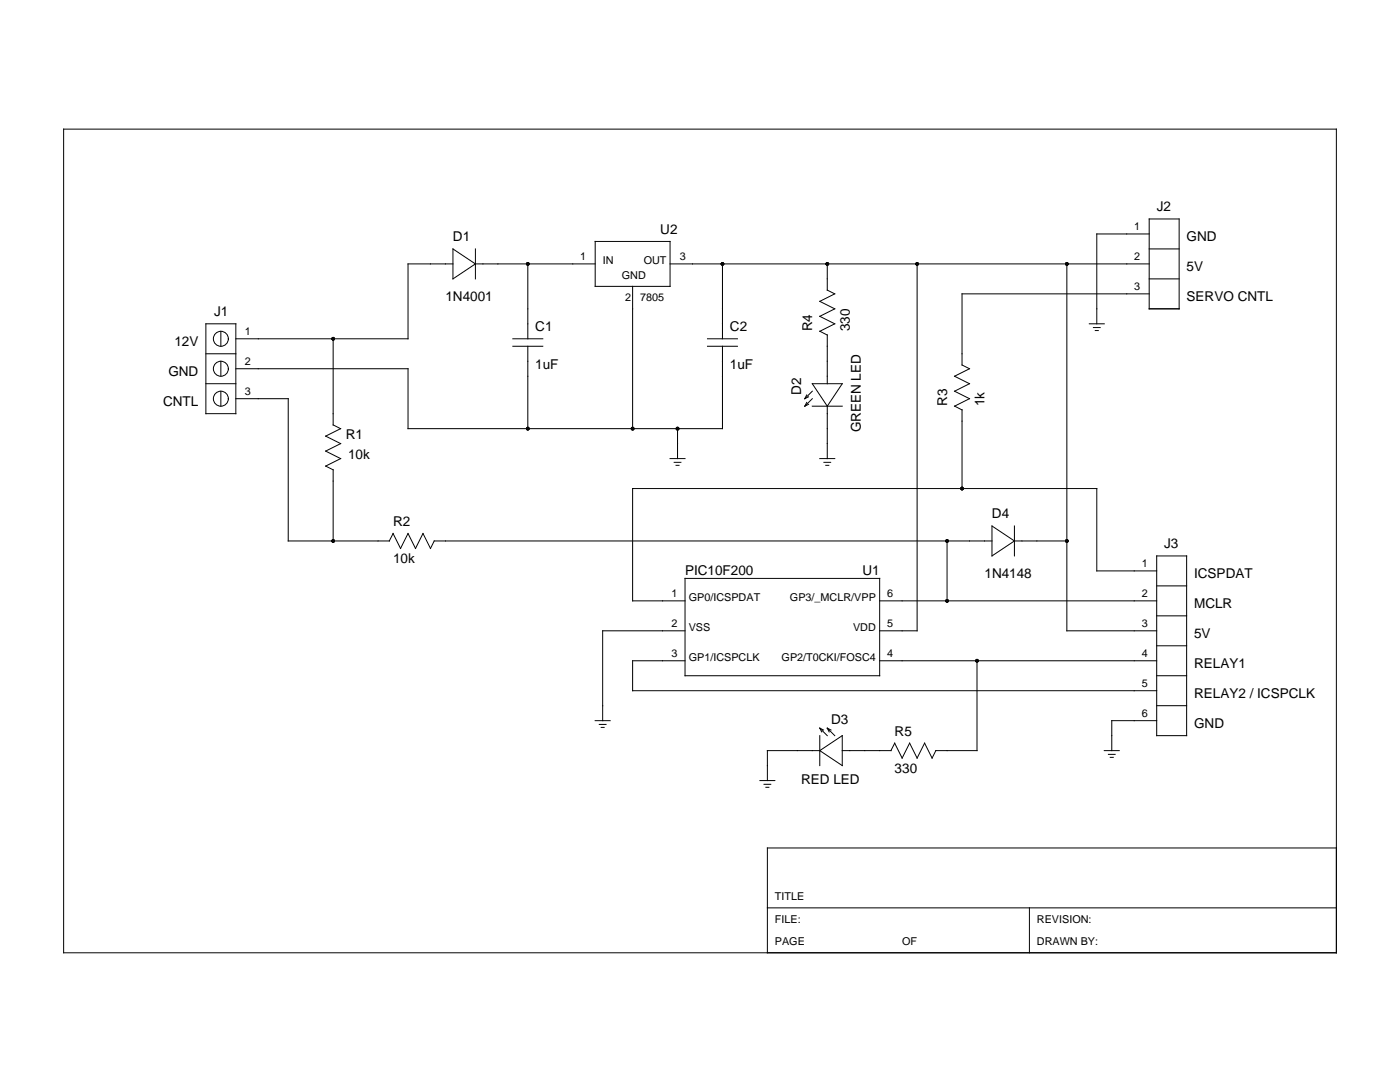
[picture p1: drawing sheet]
<svg xmlns="http://www.w3.org/2000/svg" width="279mm" height="216mm" viewBox="0 0 279 216" stroke-linecap="round" stroke-linejoin="round" font-family="sans-serif">
<g fill="none" stroke="#000" stroke-width=".2">
<path d="M12.7 25.8h254v164.3h-254zM90.4 52.7h-9v14.9h-34.3M90.4 49.7l4.5 3-4.5 2.9zM94.9 52.7h23.9M94.9 49.7v5.9M105.3 52.7v14.9M118.8 48.2h14.9v8.9h-14.9zM126.3 57.1v28.4M133.7 52.7h95.6M144.2 52.7v14.9M165.1 52.7v5.2l1.5 .7-3 1.5 3 1.5-3 1.5 3 1.5-3 1.5 1.5 .8M183 52.7v73.2h-7.4"/>
<path d="M212.9 52.7v73.2h17.9M229.3 46.7h-10.4v17.9M229.3 58.6h-37.3v14.2l1.5 .8-3 1.5 3 1.5-3 1.5 3 1.5-3 1.4 1.5 .8v15.7M229.3 43.7h6v17.9h-6zM229.3 49.7h6M229.3 55.6h6M41.1 64.6h6v17.9h-6zM41.1 70.6h6M41.1 76.6h6M44.1 66.1v3M44.1 72.1v3M44.1 78.1v2.9"/>
<path d="M47.1 79.6h10.4v28.3h20.2M66.5 67.6v17.2M102.3 67.6h6M102.3 69.1h6M105.3 69.1v16.4M141.2 67.6h6M141.2 69.1h6M144.2 69.1v16.4h-62.8v-11.9h-34.3M161 78.8l-.4 .8M161.4 79.2l-.8 .4M162.1 76.6h6l-3 4.4zM162.1 78.1l-1.5 1.5"/>
<path d="M162.1 79.6l-1.5 1.4M165.1 66.8v9.8M217.4 64.6h3M218.2 65.4h1.4M218.6 66h.6M66.5 84.8l1.5 .7M68 85.5l-3 1.5 3 1.5-3 1.5 3 1.5-3 1.5 1.5 .7v14.2M133.7 91.5h3M134.5 92.3h1.4M134.9 92.9h.6M135.2 85.5v6M161 80.3l-.4 .7"/>
<path d="M161.4 80.7l-.8 .3M162.1 81h6M163.6 91.5h3M164.4 92.3h1.4M164.8 92.9h.6M165.1 81v10.5M77.7 107.9l.7-1.5 1.5 3 1.5-3 1.5 3 1.5-3 1.5 3 .8-1.5h111.3M136.7 115.4h38.9v19.4h-38.9zM175.6 119.9h55.2M189 107.9v12M198 105l4.5 2.9-4.5 3zM202.5 107.9h10.4"/>
<path d="M202.5 105v5.9M230.8 113.9h-11.9v-16.4h-92.6v22.4h10.4M230.8 110.9h6v35.9h-6zM230.8 116.9h6M136.7 131.8h-10.4v6h104.5M136.7 125.9h-16.4v17.9M175.6 131.8h55.2M195 131.8v18h-8.2l-.8 1.5-1.5-3-1.5 3-1.5-3-1.5 3-1.4-3-.8 1.5h-9.7M230.8 134.8h6M230.8 128.9h6M230.8 122.9h6M118.8 143.8h3"/>
<path d="M119.6 144.5h1.3M120 145.1h.6M151.7 155.8h2.9M152.5 156.5h1.3M152.8 157.1h.6M163.6 149.8h-10.5v6M163.6 149.8l4.5-3v6zM163.6 146.8v6M163.6 145.3l1.5 1.5M163.6 145.3l.4 .7M163.6 145.3l.8 .4M165.1 145.3l1.5 1.5"/>
<path d="M165.1 145.3l.4 .7M165.1 145.3l.7 .4M220.4 149.8h3M221.2 150.5h1.3M221.6 151.1h.6M230.8 143.8h-8.9v6M230.8 140.8h6M266.7 169.2h-113.6v20.9M153.1 181.2h113.6M205.4 181.2v8.9"/>
<circle cx="44.1" cy="79.6" r="1.49"/>
<circle cx="44.1" cy="73.6" r="1.49"/>
<circle cx="44.1" cy="67.6" r="1.49"/>
</g>
<g fill="#000">
<circle cx="105.3" cy="52.7" r=".37"/>
<circle cx="144.2" cy="52.7" r=".37"/>
<circle cx="165.1" cy="52.7" r=".37"/>
<circle cx="183" cy="52.7" r=".37"/>
<circle cx="212.9" cy="52.7" r=".37"/>
<circle cx="66.5" cy="67.6" r=".37"/>
<circle cx="105.3" cy="85.5" r=".37"/>
<circle cx="126.3" cy="85.5" r=".37"/>
<circle cx="135.2" cy="85.5" r=".37"/>
<circle cx="192" cy="97.5" r=".37"/>
<circle cx="66.5" cy="107.9" r=".37"/>
<circle cx="189" cy="107.9" r=".37"/>
<circle cx="189" cy="119.9" r=".37"/>
<circle cx="212.9" cy="107.9" r=".37"/>
<circle cx="195" cy="131.8" r=".37"/>
</g>
<g font-size="2.7">
<text x="131.8" y="46.7">U2</text>
<text x="230.8" y="42.2">J2</text>
<text x="90.4" y="48.2">D1</text>
<text x="236.8" y="48.2">GND</text>
<text x="236.8" y="54.2">5V</text>
<text x="42.7" y="63.1">J1</text>
<text x="88.9" y="60.1">1N4001</text>
<text x="236.8" y="60.1">SERVO CNTL</text>
<text x="34.8" y="69.1">12V</text>
<text x="106.8" y="66.1">C1</text>
<text x="145.7" y="66.1">C2</text>
<text x="162.1" y="66.1" transform="rotate(-90 162.1 66.1)">R4</text>
<text x="169.6" y="66.1" transform="rotate(-90 169.6 66.1)">330</text>
<text x="33.6" y="75.1">GND</text>
<text x="106.8" y="73.6">1uF</text>
<text x="145.7" y="73.6">1uF</text>
<text x="32.6" y="81">CNTL</text>
<text x="159.9" y="78.8" transform="rotate(-90 159.9 78.8)">D2</text>
<text x="189" y="81" transform="rotate(-90 189 81)">R3</text>
<text x="196.5" y="81" transform="rotate(-90 196.5 81)">1k</text>
<text x="69" y="87.5">R1</text>
<text x="171.8" y="86.3" transform="rotate(-90 171.8 86.3)">GREEN LED</text>
<text x="69.5" y="91.5">10k</text>
<text x="78.4" y="105">R2</text>
<text x="198" y="103.5">D4</text>
<text x="78.4" y="112.4">10k</text>
<text x="232.3" y="109.4">J3</text>
<text x="136.7" y="114.7">PIC10F200</text>
<text x="172.1" y="114.7">U1</text>
<text x="196.5" y="115.4">1N4148</text>
<text x="238.3" y="115.4">ICSPDAT</text>
<text x="238.3" y="121.4">MCLR</text>
<text x="238.3" y="127.4">5V</text>
<text x="238.3" y="133.3">RELAY1</text>
<text x="238.3" y="139.3">RELAY2 / ICSPCLK</text>
<text x="165.8" y="144.5">D3</text>
<text x="178.5" y="146.8">R5</text>
<text x="238.3" y="145.3">GND</text>
<text x="178.5" y="154.3">330</text>
<text x="159.9" y="156.5">RED LED</text>
</g>
<g font-size="2.2">
<text x="226.4" y="45.9">1</text>
<text x="115.8" y="51.9">1</text>
<text x="120.3" y="52.7">IN</text>
<text x="128.5" y="52.7">OUT</text>
<text x="135.7" y="51.9">3</text>
<text x="226.4" y="51.9">2</text>
<text x="124.1" y="55.6">GND</text>
<text x="226.4" y="57.9">3</text>
<text x="124.8" y="60.1">2</text>
<text x="127.7" y="60.1">7805</text>
<text x="48.9" y="66.9">1</text>
<text x="48.9" y="72.8">2</text>
<text x="48.9" y="78.8">3</text>
<text x="227.9" y="113.2">1</text>
<text x="134" y="119.1">1</text>
<text x="137.5" y="119.9">GP0/ICSPDAT</text>
<text x="157.7" y="119.9">GP3/_MCLR/VPP</text>
<text x="177.1" y="119.1">6</text>
<text x="227.9" y="119.1">2</text>
<text x="134" y="125.1">2</text>
<text x="137.5" y="125.9">VSS</text>
<text x="170.3" y="125.9">VDD</text>
<text x="177.1" y="125.1">5</text>
<text x="227.9" y="125.1">3</text>
<text x="134" y="131.1">3</text>
<text x="137.5" y="131.8">GP1/ICSPCLK</text>
<text x="156" y="131.8">GP2/T0CKI/FOSC4</text>
<text x="177.1" y="131.1">4</text>
<text x="227.9" y="131.1">4</text>
<text x="227.9" y="137.1">5</text>
<text x="227.9" y="143.1">6</text>
<text x="154.6" y="179.7">TITLE</text>
<text x="154.6" y="184.1">FILE:</text>
<text x="206.9" y="184.1">REVISION:</text>
<text x="154.6" y="188.6">PAGE</text>
<text x="180" y="188.6">OF</text>
<text x="206.9" y="188.6">DRAWN BY:</text>
</g>
</svg>
